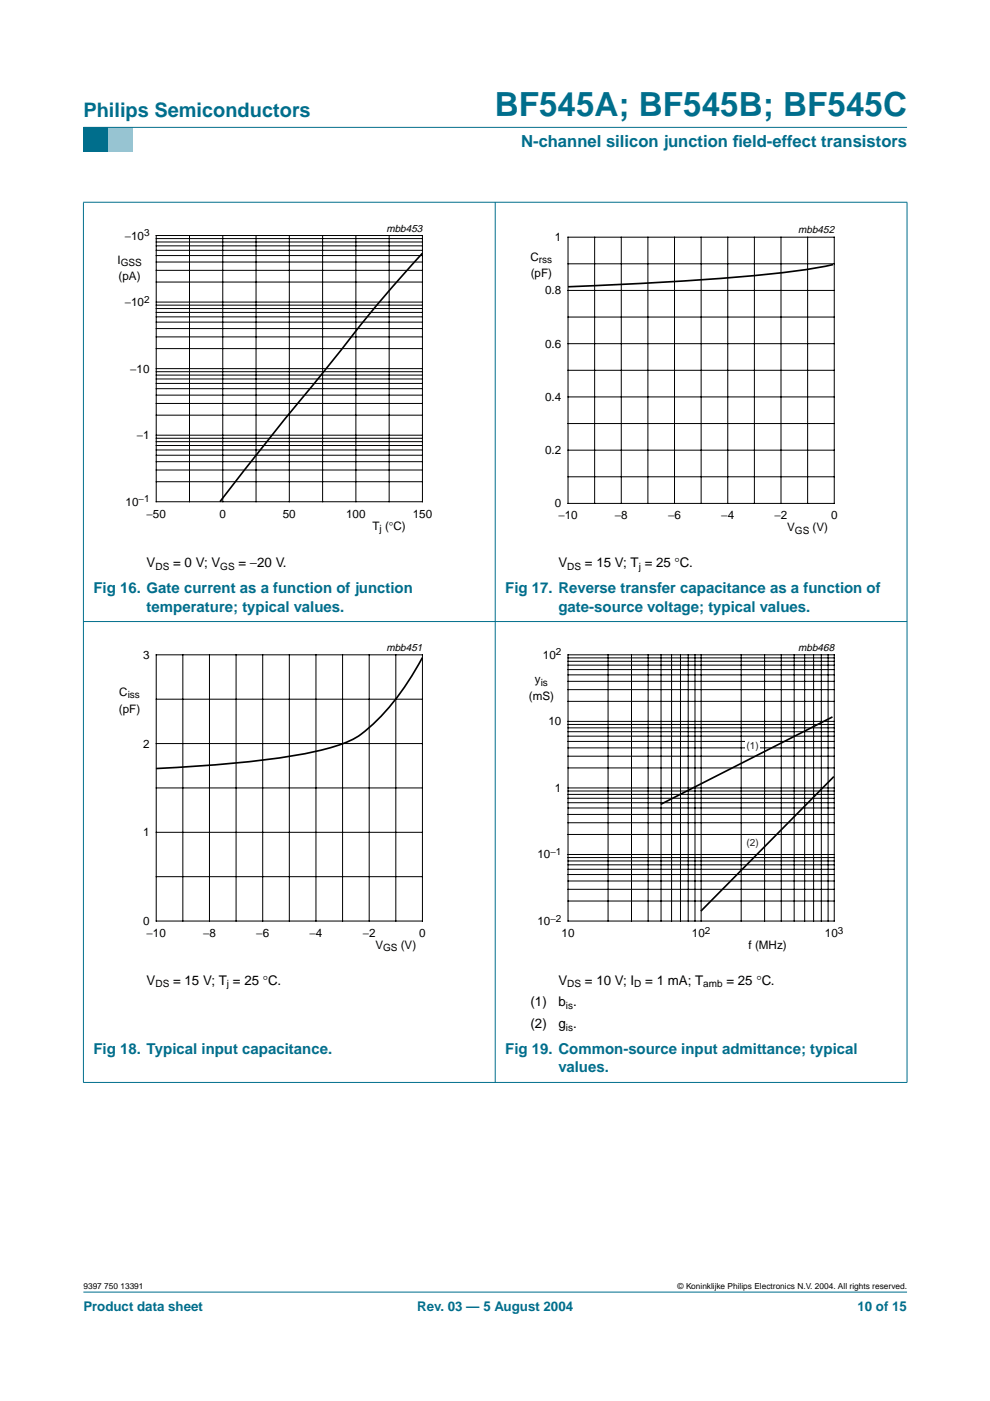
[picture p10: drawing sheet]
<svg xmlns="http://www.w3.org/2000/svg" width="210mm" height="297mm" viewBox="0 0 210 297" stroke-linecap="round" stroke-linejoin="round" font-family="sans-serif">
<path d="M17.7 273.9h174.6z" fill="#006e8c" stroke="#006e8c" stroke-width=".21"/>
<path d="M17.7 27h5.3v5.3h-5.3z" fill-rule="evenodd" fill="#006e8c"/>
<path d="M23 27h5.3v5.3h-5.3z" fill-rule="evenodd" fill="#96c4d6"/>
<g fill="#006e8c" stroke="#006e8c" stroke-width=".21">
<path d="M17.7 27h174.6z"/>
<path d="M17.7 42.9v186.6z"/>
<path d="M105 42.8v186.7z"/>
<path d="M192.3 42.9v186.6z"/>
<path d="M17.6 42.9h174.8z"/>
<path d="M17.6 131.8h174.8z"/>
<path d="M17.6 229.5h174.8z"/>
</g>
<path d="M20.4 47.1h81.9v66.3h-81.9zM107.7 47.5h81.9v66.3h-81.9zM20.4 136h81.9v66.3h-81.9zM107.7 136h81.9v66.3h-81.9z" fill="none" stroke="#fff" stroke-width=".21"/>
<g fill="none" stroke="#000" stroke-width=".21">
<path d="M33.1 49.9h56.5v56.5h-56.5zM33.1 59.8h56.5M33.1 57.3h56.5M33.1 55.6h56.5M33.1 54.2h56.5M33.1 53.1h56.5M33.1 52.1h56.5M33.1 51.3h56.5M33.1 50.6h56.5M40.2 49.9v56.5M47.2 49.9v56.5M54.3 49.9v56.5"/>
<path d="M61.3 49.9v56.5M68.4 49.9v56.5M75.5 49.9v56.5M82.5 49.9v56.5M120.4 50.3h56.5v56.4h-56.5zM120.4 55.9h56.5M126.1 50.3v56.4M131.7 50.3v56.4M137.4 50.3v56.4M143 50.3v56.4M148.7 50.3v56.4M154.3 50.3v56.4"/>
<path d="M159.9 50.3v56.4M165.6 50.3v56.4M171.2 50.3v56.4M33.1 79.5h56.5M33.1 78.8h56.5M33.1 78.2h56.5M33.1 73.9h56.5M33.1 71.4h56.5M33.1 69.7h56.5M33.1 68.3h56.5M33.1 67.2h56.5M33.1 66.2h56.5"/>
<path d="M33.1 65.4h56.5M33.1 64.7h56.5M33.1 64h56.5M120.4 67.2h56.5M120.4 78.5h56.5M120.4 61.6h56.5M120.4 72.9h56.5M33.1 99.7h56.5M33.1 97.9h56.5M33.1 96.5h56.5M33.1 95.4h56.5M33.1 94.5h56.5"/>
<path d="M33.1 93.6h56.5M33.1 92.9h56.5M33.1 92.3h56.5M33.1 88h56.5M33.1 85.5h56.5M33.1 83.8h56.5M33.1 82.4h56.5M33.1 81.3h56.5M33.1 80.3h56.5M120.4 89.8h56.5M120.4 84.2h56.5M120.4 95.4h56.5"/>
<path d="M33.1 102.1h56.5M120.4 101.1h56.5M33.1 138.8h56.5v56.5h-56.5zM38.8 138.8v56.5M44.4 138.8v56.5M50.1 138.8v56.5M55.7 138.8v56.5M61.3 138.8v56.5M67 138.8v56.5M72.6 138.8v56.5M78.3 138.8v56.5M83.9 138.8v56.5"/>
<path d="M120.4 138.8h56.5v56.5h-56.5zM120.4 139.5h56.5M128.9 138.8v56.5M133.9 138.8v56.5M137.4 138.8v56.5M140.2 138.8v56.5M142.4 138.8v56.5M144.3 138.8v56.5M145.9 138.8v56.5M147.4 138.8v56.5M148.7 138.8v56.5M157.1 138.8v56.5"/>
<path d="M162.1 138.8v56.5M165.6 138.8v56.5M168.4 138.8v56.5M170.6 138.8v56.5M172.5 138.8v56.5M174.1 138.8v56.5M175.6 138.8v56.5M33.1 148.2h56.5M33.1 157.7h56.5M120.4 158.6h56.5M120.4 157.2h56.5M120.4 156.1h56.5"/>
<path d="M120.4 155.1h56.5M120.4 154.3h56.5M120.4 153.6h56.5M120.4 152.9h56.5M120.4 148.7h56.5M120.4 146.2h56.5M120.4 144.5h56.5M120.4 143.1h56.5M120.4 142h56.5M120.4 141h56.5M120.4 140.2h56.5M33.1 167.1h56.5"/>
<path d="M33.1 176.5h56.5M120.4 167.1h56.5M120.4 176.9h56.5M120.4 174.4h56.5M120.4 172.7h56.5M120.4 171.3h56.5M120.4 170.2h56.5M120.4 169.2h56.5M120.4 168.4h56.5M120.4 167.7h56.5M120.4 162.8h56.5M120.4 160.3h56.5"/>
<path d="M33.1 185.9h56.5M120.4 191h56.5M120.4 188.6h56.5M120.4 186.8h56.5M120.4 185.4h56.5M120.4 184.3h56.5M120.4 183.4h56.5M120.4 182.5h56.5M120.4 181.8h56.5M120.4 181.2h56.5"/>
</g>
<path d="M89.6 53.7a341.9 341.9 0 0 0-20.6 24.7l-10.7 13-11.7 15M176.6 56.1a192.2 192.2 0 0 1-26.7 3.1l-15.2 1-14.3 .6M89.6 139.4a48.1 48.1 0 0 1-13.9 16.9 37.5 37.5 0 0 1-12.7 3.8 247.5 247.5 0 0 1-29.9 2.8" fill="none" stroke="#000" stroke-width=".35"/>
<path d="M158 156.8h3.1v2.7h-3.1z" fill="#fff"/>
<path d="M176.5 152l-36.4 18.5M176.8 164.7l-28.2 28.5" fill="none" stroke="#000" stroke-width=".35"/>
<text font-size="7.1" fill="#006e8c" x="104.9" y="24.7">BF545A; BF545B; BF545C</text>
<text font-size="4.2" fill="#006e8c" x="17.7" y="24.9">Philips Semiconductors</text>
<g font-size="3.5" fill="#006e8c">
<text x="110.5" y="31.1">N-channel silicon junction f</text>
<text x="155.4" y="31.1">ield-effect transistors</text>
</g>
<g font-size="3.2" fill="#006e8c">
<text x="19.8" y="125.8">Fig 16. Gate current as a function of junction</text>
<text x="107.1" y="125.8">Fig 17. Reverse transfer capacitance as a function of</text>
<text x="31.1" y="129.7">temperature; typical values.</text>
<text x="118.4" y="129.7">gate-source voltage; typical values.</text>
<text x="19.8" y="223.5">Fig 18. Typical input capacitance.</text>
<text x="107.1" y="223.5">Fig 19. Common-source input admittance; typical</text>
<text x="118.4" y="227.4">values.</text>
</g>
<g font-size="2.8">
<text x="31.1" y="120.3">V</text>
<text x="36.7" y="120.3">= 0 V; V</text>
<text x="50.6" y="120.3">= −20 V.</text>
<text x="118.4" y="120.3">V</text>
<text x="124" y="120.3">= 15 V; T = 25 °C.</text>
<text x="31.1" y="208.8">V</text>
<text x="36.7" y="208.8">= 15 V; T = 25 °C.</text>
<text x="118.4" y="208.8">V</text>
<text x="124" y="208.8">= 10 V; I</text>
<text x="136.8" y="208.8">= 1 mA; T</text>
<text x="154" y="208.8">= 25 °C.</text>
<text x="112.5" y="213.4">(1)</text>
<text x="118.4" y="213.4">b .</text>
<text x="112.5" y="218">(2)</text>
<text x="118.4" y="218">g .</text>
</g>
<g font-size="2.8" fill="#006e8c">
<text x="17.7" y="278">Product data sheet</text>
<text x="88.5" y="278">Rev. 03 — 5 August 2004</text>
<text x="181.8" y="278">10 of 15</text>
</g>
<g font-size="2.5">
<text x="26.4" y="50.8">−10</text>
<text x="117.7" y="51.1">1</text>
<text x="24.9" y="56">I</text>
<text x="25.1" y="59.5">(pA)</text>
<text x="112.5" y="55.3">C</text>
<text x="112.5" y="58.8">(pF)</text>
<text x="26.4" y="64.9">−10</text>
<text x="115.6" y="62.4">0.8</text>
<text x="115.6" y="73.7">0.6</text>
<text x="27.6" y="79">−10</text>
<text x="115.6" y="85">0.4</text>
<text x="29" y="93.1">−1</text>
<text x="115.6" y="96.3">0.2</text>
<text x="26.6" y="107.2">10</text>
<text x="117.7" y="107.6">0</text>
<text x="31.1" y="109.8">−50</text>
<text x="46.5" y="109.8">0</text>
<text x="60" y="109.8">50</text>
<text x="73.4" y="109.8">100</text>
<text x="79" y="112.3">T (°C)</text>
<text x="87.5" y="109.8">150</text>
<text x="118.4" y="110.1">−10</text>
<text x="130.4" y="110.1">−8</text>
<text x="141.6" y="110.1">−6</text>
<text x="152.9" y="110.1">−4</text>
<text x="164.2" y="110.1">−2</text>
<text x="166.9" y="112.7">V</text>
<text x="172.3" y="112.7">(V)</text>
<text x="176.2" y="110.1">0</text>
<text x="30.3" y="139.7">3</text>
<text x="115.1" y="139.7">10</text>
<text x="25.3" y="147.6">C</text>
<text x="112.1" y="148.4">(mS)</text>
<text x="113.4" y="144.9">y</text>
<text x="25.2" y="151.1">(pF)</text>
<text x="116.3" y="153.8">10</text>
<text x="30.3" y="158.5">2</text>
<text x="117.7" y="167.9">1</text>
<text x="30.3" y="177.3">1</text>
<text x="113.9" y="182">10</text>
<text x="30.3" y="196.1">0</text>
<text x="113.9" y="196.1">10</text>
<text x="31.1" y="198.7">−10</text>
<text x="43" y="198.7">−8</text>
<text x="54.3" y="198.7">−6</text>
<text x="65.6" y="198.7">−4</text>
<text x="76.9" y="198.7">−2</text>
<text x="79.6" y="201.2">V</text>
<text x="85" y="201.2">(V)</text>
<text x="88.9" y="198.7">0</text>
<text x="119.1" y="198.7">10</text>
<text x="146.7" y="198.7">10</text>
<text x="158.7" y="201.2">f (MHz)</text>
<text x="174.9" y="198.7">10</text>
</g>
<g font-size="2.2">
<text x="81.9" y="49.1">mbb453</text>
<text x="169.3" y="49.4">mbb452</text>
<text x="81.9" y="138">mbb451</text>
<text x="169.3" y="138">mbb468</text>
</g>
<g font-size="2.1">
<text x="30.5" y="50">3</text>
<text x="25.6" y="56.5">GSS</text>
<text x="114.3" y="55.8">rss</text>
<text x="30.5" y="64.2">2</text>
<text x="29.4" y="106.5">−1</text>
<text x="80.5" y="112.8">j</text>
<text x="168.5" y="113.2">GS</text>
<text x="33" y="120.8">DS</text>
<text x="46.7" y="120.8">GS</text>
<text x="120.3" y="120.8">DS</text>
<text x="135.4" y="120.8">j</text>
<text x="117.8" y="138.9">2</text>
<text x="27.1" y="148.1">iss</text>
<text x="114.6" y="145.4">is</text>
<text x="116.7" y="181.3">−1</text>
<text x="116.7" y="195.4">−2</text>
<text x="149.4" y="197.9">2</text>
<text x="177.7" y="197.9">3</text>
<text x="81.2" y="201.7">GS</text>
<text x="33" y="209.3">DS</text>
<text x="48.1" y="209.3">j</text>
<text x="120.3" y="209.3">DS</text>
<text x="134.5" y="209.3">D</text>
<text x="149.1" y="209.3">amb</text>
<text x="120" y="213.9">is</text>
<text x="120" y="218.5">is</text>
</g>
<g font-size="2.1" fill="#231f20">
<text x="158.3" y="158.8">(1)</text>
<text x="158.3" y="179.4">(2)</text>
</g>
<g font-size="1.8">
<text x="17.7" y="273.4">9397 750 13391</text>
<text x="143.7" y="273.4">© Koninklijke Philips Electronics N.V. 2004. All rights reserved.</text>
</g>
</svg>
